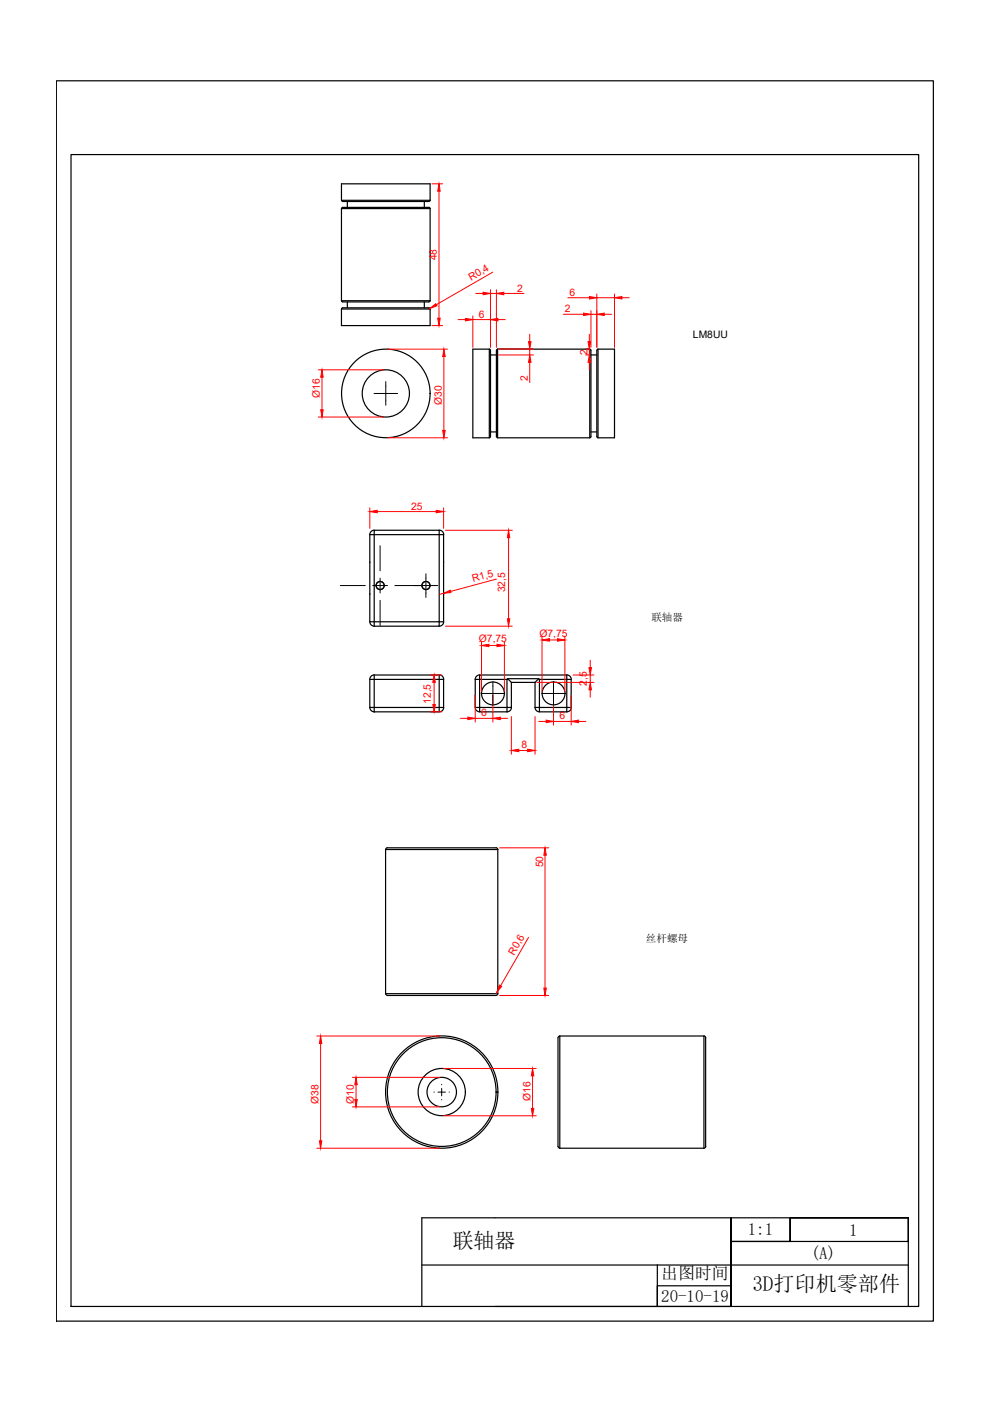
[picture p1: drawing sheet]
<svg xmlns="http://www.w3.org/2000/svg" width="210mm" height="297mm" viewBox="0 0 210 297" stroke-linecap="round" stroke-linejoin="round" font-family="sans-serif">
<!-- layer: 0 -->
<g fill="none" stroke="#000" stroke-width=".25">
<path d="M11.9 17.1h186v263h-186zM15.1 32.8h179.7v244.2h-179.7zM72.4 42.5v-3.5h18.8v3.5M72.4 44.2v19.6M72.4 42.5h18.8M72.4 44.2h18.8M72.4 42.5l.3 .2h18.2l.3-.2M72.4 44.2l.3-.2h18.2l.3 .2M73.6 42.7v1.3M90 42.7v1.3M91.2 44.2v19.6M72.4 65.5v3.5h18.8v-3.5"/>
<path d="M72.4 63.8h18.8M72.4 65.5h18.8M72.4 63.8l.3 .2M72.4 65.5l.3-.2h18.2l.3 .2M72.7 64h18.2M73.6 64v1.3M90 64v1.3M91.2 63.8l-.3 .2M103.7 74h-3.4v18.8h3.4M103.7 74v18.8M103.8 74l.2 .3v18.3l-.2 .2M104 75.3h1.2"/>
<path d="M105.5 74l-.2 .3-.1 18.3 .3 .2M125 74v18.8M125 74h-19.5v18.8h19.5M125 74l.3 .3v18.3l-.3 .2M125.3 75.3h1.2M126.5 74.3v18.3M126.8 74h3.5v18.8h-3.5M126.8 74v18.8M126.8 74l-.2 .3M104 91.6h1.2M125.3 91.6h1.2M126.6 92.6l.2 .2"/>
<path d="M79.4 112.4a.94 .94 0 0 0-1 .9M93.1 112.4a.94 .94 0 0 1 1 .9M94.1 119.2v-5.8h-1v18.4h-13.8v-18.4h13.8v-1h-13.8v1h-.9v18.4h.9v1M94.1 119.1v6.9M78.4 131.8a.94 .94 0 0 0 1 1M94.1 126v5.8h-1v1h-13.8M94.1 131.8a.94 .94 0 0 1-1 1M78.4 150a.94 .94 0 0 0 1 .9M79.3 150h13.8v.9h-13.8zM79.3 143.1v.9h-.9v6h.9v-6h13.8v6h1v-6h-1v-.9M79.3 143.1h13.8M79.4 143.1a.94 .94 0 0 0-1 .9"/>
<path d="M93.1 143.1a.94 .94 0 0 1 1 .9M94.1 150a.94 .94 0 0 1-1 .9M100.8 144h.9v6h5.8v.9h-5.8v-.9h-.9zM100.8 150a.94 .94 0 0 0 .9 .9M101.7 143.1a.94 .94 0 0 0-.9 .9M107.6 143.9l.8 .8v5.3h-.9v-6M108.4 144.7h5M108.4 150a.94 .94 0 0 1-.9 .9M113.4 150h1v.9h5.8M113.4 150a.94 .94 0 0 0 1 .9M114.2 143.9l-.8 .8v5.3M114.4 144v6h5.8v.9"/>
<path d="M120.2 144h.9v6h-.9zM120.2 143.1h-18.5v.9h5.8l.1-.1M120.2 143.1v.9l-12.6-.1M120.2 143.1a.94 .94 0 0 1 .9 .9M121.1 150a.94 .94 0 0 1-.9 .9M81.8 180.1h23.7v30.6h-23.7zM81.8 180.1l.3-.3 23.1-.1 .3 .4M81.8 210.7l.3 .3M82.1 211.1h23.1M105.5 210.7l-.3 .3M118.7 219.7v23.7h30.6v-23.7M118.7 219.7h30.6"/>
<path d="M118.7 219.7l-.4 .3v23.1M149.3 219.7l.3 .3v23.1M118.3 243.1l.4 .3M149.6 243.1l-.3 .3M89.4 277v-18.8h78.1v5h25.1v-5v18.8M89.4 268.2h65.6M139.4 268.2v8.8v-4.4h15.6M192.6 268.2h-37.6v8.8v-13.8h12.5v-5h25.1h-25.1v5h-12.5v-5v18.8h-50.1"/>
<circle cx="81.8" cy="83.4" r="9.4"/>
<circle cx="81.8" cy="83.4" r="5"/>
<circle cx="80.6" cy="124.1" r=".86"/>
<circle cx="90.3" cy="124.1" r=".86"/>
<circle cx="104.5" cy="147" r="2.42"/>
<circle cx="117.4" cy="147" r="2.42"/>
<circle cx="93.7" cy="231.5" r="11.9"/>
<circle cx="93.7" cy="231.5" r="11.5"/>
<circle cx="93.7" cy="231.5" r="5"/>
<circle cx="93.7" cy="231.5" r="3.1"/>
</g>
<g fill="none" stroke="#f00" stroke-width=".21">
<path d="M91.6 39h2.3M93.1 40.5v27M104.5 57.7l-12 6.9M67.5 78.4h13.9M68.3 80v6.9M82.2 74h12.7M91.2 65.4l-.3 .1M91.6 69h2.3M94.1 75.6v15.7M97.1 67.8h1.6M100.3 67v6.6M100.3 67.8h3.7"/>
<path d="M100.9 62.2h1.5M104 61.4v12.2M104 62.2h1.2M105.2 61.4v12.2M105.6 67.8h1.5M105.6 74h7.5M105.6 75.3h7.5M106.8 62.2h4.3M112.3 70.9v1.5M112.3 74v1.3M112.3 76.8v4.3M119.4 66.6h4.3"/>
<path d="M120.4 63.1h4.6M124.2 74h.7M124.2 75.3h.7M125 70.9v1.5M125 74v1.3M125 76.8v1.6M125.3 65.9v7.7M125.3 66.6h1.2M126.5 62.3v11.3M126.5 63.1h3.8M128.1 66.6h1.6M130.3 62.3v11.3"/>
<path d="M131.9 63.1h1.5M67.5 88.4h13.9M82.2 92.8h12.7M78.4 107.7v4.3M80 108.5h12.5M94.1 107.7v4.3M94.5 112.4h14.1M107.8 114v17.2M94 125.8l-.9 .2M94.5 132.8h14.1M102.1 136.1v10.5M103.7 136.8h1.7"/>
<path d="M105.2 122.8l-9.7 2.6M106.9 136.1v10.5M114.9 134.9v11.7M116.5 135.7h1.7M119.8 134.9v11.7M125.1 140v1.5M91.3 150.9h2.4M91.3 143.1h2.4M92 144.7v4.7M97.6 152.3h1.6M100.8 147.4v5.7M100.8 152.3h3.7"/>
<path d="M104.5 147.4v5.7M106.1 152.3h1.5M108.4 151.9v8M110 159.1h1.9M113.4 151.9v8M113.8 144.7h12.1M114.2 153h1.6M117.4 147.4v6.3M117.4 153h3.7M121.1 147.4v6.3M121.5 143.1h4.4M122.7 153h1.5"/>
<path d="M125.1 143.1v1.6M125.1 146.2v1.6M105.9 179.8h10.4M112.1 198.7l-6 10.3M115.6 181.3v28.2M67.2 219.7h26M105.4 210.4l-.2 .3M105.9 211.1h10.4M68 221.2v20.7M74.7 234.7h18.5M74.7 228.4h18.5M75.5 230v3.1"/>
<path d="M94 236.6h19.7M94 226.5h19.7M112.9 228.1v6.9M67.2 243.4h26"/>
</g>
<g fill="#f00" stroke="#f00" stroke-width=".21">
<path d="M91.8 149.4h.5l-.3 1.5z"/>
<path d="M92 143.1l.3 1.6h-.5z"/>
<path d="M78.4 108.5l1.6-.3v.5z"/>
<path d="M92.5 108.2l1.6 .3-1.6 .2z"/>
<path d="M107.8 112.4l.3 1.6h-.5z"/>
<path d="M107.6 131.2h.5l-.3 1.6z"/>
<path d="M94 125.8l1.5-.7 .1 .5z"/>
<path d="M102.1 136.8l1.6-.2v.5z"/>
<path d="M105.4 136.6l1.5 .2-1.5 .3z"/>
<path d="M114.9 135.7l1.6-.3v.5z"/>
<path d="M118.2 135.4l1.6 .3-1.6 .2z"/>
<path d="M104.5 152.3l1.6-.3v.6z"/>
<path d="M99.2 152l1.6 .3-1.6 .3z"/>
<path d="M115.8 152.7l1.6 .3-1.6 .2z"/>
<path d="M121.1 153l1.6-.3v.5z"/>
<path d="M108.4 159.1l1.6-.3v.6z"/>
<path d="M111.9 158.8l1.5 .3-1.5 .3z"/>
<path d="M125.1 144.7l.3 1.5h-.5z"/>
<path d="M124.9 141.5h.5l-.3 1.6z"/>
<path d="M68 86.9h.5l-.2 1.5z"/>
<path d="M68.3 78.4l.2 1.6h-.5z"/>
<path d="M93.9 91.3h.5l-.3 1.5z"/>
<path d="M94.1 74l.3 1.6h-.5z"/>
<path d="M93.1 39l.2 1.5h-.5z"/>
<path d="M92.8 67.5h.5l-.2 1.5z"/>
<path d="M91.2 65.4l1.2-1 .3 .4z"/>
<path d="M104 67.8l1.6-.3v.5z"/>
<path d="M98.7 67.5l1.6 .3-1.6 .2z"/>
<path d="M130.3 63.1l1.6-.2v.5z"/>
<path d="M125 62.9l1.5 .2-1.5 .3z"/>
<path d="M126.5 66.6l1.6-.2v.5z"/>
<path d="M123.7 66.4l1.6 .2-1.6 .3z"/>
<path d="M102.4 62l1.6 .2-1.6 .3z"/>
<path d="M105.2 62.2l1.6-.2v.5z"/>
<path d="M124.7 72.4h.5l-.2 1.6z"/>
<path d="M125 75.3l.2 1.5h-.5z"/>
<path d="M112.1 72.4h.5l-.3 1.6z"/>
<path d="M112.3 75.3l.3 1.5h-.5z"/>
<path d="M67.7 241.9h.5l-.2 1.5z"/>
<path d="M68 219.7l.2 1.5h-.5z"/>
<path d="M75.2 233.1h.5l-.2 1.6z"/>
<path d="M75.5 228.4l.2 1.6h-.5z"/>
<path d="M112.7 235h.5l-.3 1.6z"/>
<path d="M112.9 226.5l.3 1.6h-.5z"/>
<path d="M115.6 179.8l.2 1.5h-.5z"/>
<path d="M115.3 209.5h.5l-.2 1.6z"/>
<path d="M105.9 208.9l.5 .2-1 1.3z"/>
</g>
<g fill="none" stroke="#000" stroke-width=".21">
<path d="M79.3 83.4h5M81.8 80.9v5M80.6 115.7v5.3M72.1 124.1h5.4M79 124.1h3.2M80.6 122.6v3.1M80.6 127.3v5.3M83.7 124.1h9.1M90.3 121.7v5M102 147h5M104.5 144.5v5M114.8 147h5.1"/>
<path d="M117.4 144.5v5M92 231.5h.1M92.9 231.5h1.5M93.6 229.9v.1M93.6 230.8v1.5M93.6 233.1v.1M95.2 231.5h.1"/>
</g>
<g font-size="4.5">
<text x="95.9" y="264.5">联轴器</text>
<text x="159.5" y="273.8">3D打印机零部件</text>
</g>
<g font-size="3.6">
<text x="158.5" y="261.9">1:1</text>
<text x="180.1" y="262.1">1</text>
<text x="171.9" y="266.9">(A)</text>
<text x="140.2" y="271.1">出图时间</text>
<text x="140.2" y="276">20-10-19</text>
</g>
<g font-size="2.2" fill="#f00">
<text x="92.7" y="55.2" transform="rotate(-90 92.7 55.2)">48</text>
<text x="99.9" y="59.5" transform="rotate(-30 99.9 59.5)">R0,4</text>
<text x="109.6" y="61.8">2</text>
<text x="120.7" y="62.7">6</text>
<text x="101.5" y="67.3">6</text>
<text x="119.7" y="66.2">2</text>
<text x="124.6" y="75.2" transform="rotate(-90 124.6 75.2)">2</text>
<text x="111.9" y="80.8" transform="rotate(-90 111.9 80.8)">2</text>
<text x="67.8" y="84.4" transform="rotate(-90 67.8 84.4)">Ø16</text>
<text x="93.7" y="85.8" transform="rotate(-90 93.7 85.8)">Ø30</text>
<text x="87.2" y="108">25</text>
<text x="100.3" y="123.4" transform="rotate(-15 100.3 123.4)">R1,5</text>
<text x="107.1" y="125.6" transform="rotate(-90 107.1 125.6)">32,5</text>
<text x="101.5" y="136.2">Ø7,75</text>
<text x="114.4" y="135">Ø7,75</text>
<text x="91.3" y="149.2" transform="rotate(-90 91.3 149.2)">12,5</text>
<text x="124.4" y="145.4" transform="rotate(-90 124.4 145.4)">2,5</text>
<text x="102" y="151.9">6</text>
<text x="118.6" y="152.5">6</text>
<text x="110.6" y="158.7">8</text>
<text x="115.1" y="183.9" transform="rotate(-90 115.1 183.9)">50</text>
<text x="109" y="202.6" transform="rotate(-60 109 202.6)">R0,6</text>
<text x="112.5" y="233.4" transform="rotate(-90 112.5 233.4)">Ø16</text>
<text x="67.5" y="234" transform="rotate(-90 67.5 234)">Ø38</text>
<text x="75" y="234.1" transform="rotate(-90 75 234.1)">Ø10</text>
</g>
<g font-size="2.2">
<text x="146.9" y="71.6">LM8UU</text>
<text x="138.1" y="131.7">联轴器</text>
<text x="137" y="199.8">丝杆螺母</text>
</g>
</svg>
